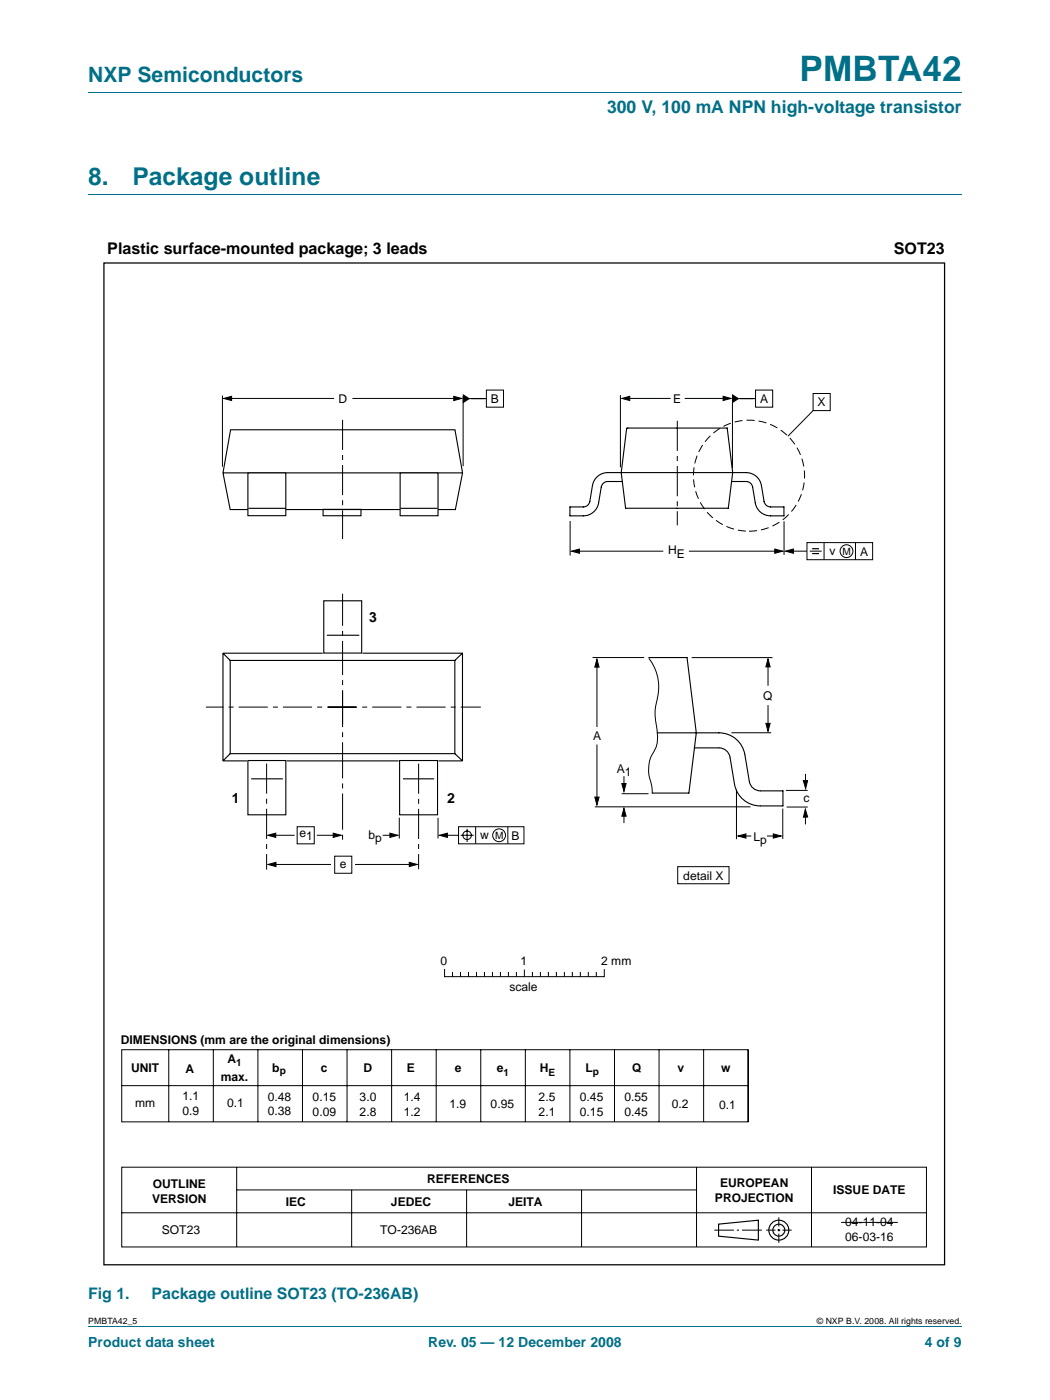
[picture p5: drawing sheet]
<svg xmlns="http://www.w3.org/2000/svg" width="210mm" height="280mm" viewBox="0 0 210 280" stroke-linecap="round" stroke-linejoin="round" font-family="sans-serif">
<path d="M17.6 18.5h174.7M17.6 39h174.7M17.6 265.5h174.7" fill="none" stroke="#007088" stroke-width=".2"/>
<g fill="none" stroke="#000" stroke-width=".2">
<path d="M44.5 79.1v14.3M45.7 79.7h21.1M70.4 79.7h21M92.6 79.2v14.1M93.2 79.8h4M97.2 78h3.5v3.5h-3.5zM124 79v14.5M125 79.7h9.1M136.9 79.7h8.4M146.4 79.6v14.1M147 79.8h4M151 78h3.5v3.5h-3.5z"/>
<path d="M162.5 78.7h3.5v3.5h-3.5zM162.5 82.2l-5 5.1M114 104.2v6.9M115.1 110.3h17.5M137.7 110.3h17.8M156.7 104.3v6.7M157.9 110.3h3.4M161.3 108.6h13.1v3.4h-13.1zM161.9 110.3h2.4M164.7 108.6v3.4M171 108.6v3.4M119.3 132.9v12.6"/>
<path d="M129.7 131.7a9.9 9.9 0 0 1 1.4 9.5 12.4 12.4 0 0 0 .3 5.2 6.2 6.2 0 0 1-1.2 4.9 7.8 7.8 0 0 0 .1 5.9l.1 1.6M138.3 131.6h16.1M153.5 132.6v4.6M119.3 149v11M124.7 155.3v2.6M146.2 146.6h8M147.2 158v9.9M153.5 141.1v4.4M157.1 158.1h4.4M161 154.8v2.5M54.4 167.1h4.5M54.5 173h11.7"/>
<path d="M59.4 165.4h3.4v3.4h-3.4zM63.3 167.1h4.1M66.9 171.3h3.4v3.4h-3.4zM71 173h11.6M76.5 167.1h2.2M79.8 163.6v4.2M87.6 163.6v4.2M88.7 167.1h3M91.7 165.4h13v3.4h-13zM92.1 167.1h2.6M93.4 165.8v2.7M95.1 165.4v3.4"/>
<path d="M101.5 165.4v3.4M118.9 161.4h31.1M124.7 162.7v2M135.5 173.4h10.2v3.4h-10.2zM148.4 167.3h1.8M153.3 167.3h1.8M156.5 161.8v6.1M157.3 161.5h4.2M161 162.9v2M88.9 194v1.4h31.9v-1.4M90.5 194.6v.8M92.1 194.6v.8"/>
<path d="M93.7 194.6v.8M95.3 194.6v.8M96.8 194.6v.8M98.4 194.6v.8M100 194.6v.8M101.6 194.6v.8M103.2 194.6v.8M104.8 194.1v1.3M106.4 194.6v.8M108 194.6v.8M109.6 194.6v.8M111.2 194.6v.8"/>
<path d="M112.8 194.6v.8M114.4 194.6v.8M116 194.6v.8M117.6 194.6v.8M119.2 194.6v.8M24.3 210h125.3v14.5h-125.3zM24.4 217.2h125.1M33.7 210v14.5M42.6 210v14.5M51.6 210v14.5M60.5 210v14.5M69.4 210v14.5"/>
<path d="M78.3 210v14.5M87.2 210v14.5M96.1 210v14.5M105 210v14.5M113.9 210v14.5M122.8 210v14.5M131.8 210v14.5M140.7 210v14.5M149.6 210v14.5M24.3 233.5h160.9v16h-160.9zM47.3 233.6v15.9M47.3 238.1h91.9"/>
<path d="M70.3 238.1v11.4M93.3 238.1v11.4M116.3 238.1v11.4M139.2 233.6v15.9M162.2 233.6v15.9M24.3 242.7h160.9M142.8 246.1h3.9M147.3 246.1h.4M148.3 246.1h4M153.2 246.1h1.8M155.4 246.1h.6M155.7 243.6v1.8"/>
<path d="M155.7 245.9v.5M155.7 246.8v1.9M156.4 246.1h1.9"/>
<circle cx="169.2" cy="110.3" r="1.28"/>
<circle cx="93.4" cy="167.1" r=".86"/>
<circle cx="99.8" cy="167.1" r="1.28"/>
</g>
<g fill="none" stroke="#000" stroke-width=".23">
<path d="M143.7 244.9l7.9-.8v4l-7.9-.8z"/>
<circle cx="155.7" cy="246.1" r="1.99"/>
<circle cx="155.7" cy="246.1" r="1.2"/>
</g>
<g fill="#000" stroke="#000" stroke-width=".2">
<path d="M90.7 79.3l1.6 .4-1.6 .4zM144.6 79.3l1.5 .4-1.5 .4zM44.7 79.7l1.6-.4v.8zM92.6 79l1.2 .8-1.2 .7zM124.3 79.7l1.6-.4v.8zM146.4 79l1.2 .8-1.2 .7zM114.3 110.3l1.5-.4v.8zM154.9 109.9l1.6 .4-1.6 .4zM157 110.3l1.6-.5v.9zM119.3 131.9l.5 1.6h-.9zM153.5 131.8l.5 1.6h-.9zM118.9 159.5h.9l-.5 1.6z"/>
<path d="M124.3 156.8h.9l-.5 1.5zM153.1 144.7h.9l-.5 1.6zM160.6 156.2h.8l-.3 1.6zM53.5 167.1l1.6-.4v.8zM53.6 173l1.6-.5v.9zM66.6 166.7l1.6 .4-1.6 .4zM77.9 166.7l1.6 .4-1.6 .4zM81.8 172.5l1.6 .5-1.6 .4zM87.9 167.1l1.5-.4v.8zM124.7 161.7l.5 1.6h-.9zM147.5 167.3l1.6-.5v.9zM154.6 166.8l1.6 .5-1.6 .4z"/>
<path d="M161 161.9l.5 1.6h-.9z"/>
</g>
<path d="M65.6 141.5h30.5M71.2 141.5h-30" fill="none" stroke="#000" stroke-width=".2" stroke-dasharray="5.8 1 1 1" stroke-linecap="butt"/>
<path d="M68.5 144.9v-26.1" fill="none" stroke="#000" stroke-width=".2" stroke-dasharray="6.8 1 1 1" stroke-linecap="butt"/>
<path d="M68.5 138.2v29.9" fill="none" stroke="#000" stroke-width=".2" stroke-dasharray="7.2 1 1 1" stroke-linecap="butt"/>
<path d="M162.4 109.8h1.3M162.4 110.8h1.3" fill="none" stroke="#000" stroke-width=".24"/>
<path d="M20.8 52.6h168v200.5h-168z" fill="none" stroke="#000" stroke-width=".25"/>
<g fill="none" stroke="#000" stroke-width=".22">
<path d="M44.6 94.6h47.8M46.1 86h44.9l1.5 8.6-1.5 7.4h-45l-1.4-7.4zM64.6 101.9h7.6v1.3h-7.6zM44.6 130.7l1.4 1.4M44.6 130.7v21.5M44.6 130.7h19.9M46 132.1h44.9v18.7h-44.9zM64.7 120.2h7.6v10.5h-7.6zM65.3 127.1h6.5M72.5 130.7h20v21.5M92.5 130.7l-1.6 1.4M44.6 152.2h4.8"/>
<path d="M46 150.8l-1.4 1.4M49.6 152.2h7.5v10.8h-7.5zM50.2 155.8h6.3M57.3 152.2h22.4M79.9 152.2h7.6v10.8h-7.6zM80.6 155.8h6.2M87.7 152.2h4.8M90.9 150.8l1.6 1.4"/>
</g>
<circle cx="149.7" cy="95.2" r="11.1" fill="none" stroke="#000" stroke-width=".2" stroke-dasharray="1.6 .8" stroke-linecap="butt"/>
<path d="M68.5 84v23.9M135.4 84.2v20.9M53.3 152.8v21.2M83.7 152.8v21.1" fill="none" stroke="#000" stroke-width=".2" stroke-dasharray="6 1 1 1" stroke-linecap="butt"/>
<path d="M49.6 94.6h7.5v8.6h-7.5z" fill="#fff" stroke="#000" stroke-width=".22"/>
<path d="M49.7 101.7h7.4" fill="none" stroke="#000" stroke-width=".22"/>
<path d="M80 94.6h7.6v8.6h-7.6z" fill="#fff" stroke="#000" stroke-width=".22"/>
<path d="M124.4 96.3h-2.9a1.33 1.33 0 0 0-1.3 1.1l-.5 3.2a3.1 3.1 0 0 1-3.1 2.6h-2.7v-1.8h2.7a1.33 1.33 0 0 0 1.3-1.1l.5-3.2a3.1 3.1 0 0 1 3.1-2.5h27.6a3.1 3.1 0 0 1 3.1 2.5l.5 3.2a1.33 1.33 0 0 0 1.4 1.1h2.6v1.8h-2.6a3.1 3.1 0 0 1-3.1-2.6l-.5-3.2a1.33 1.33 0 0 0-1.4-1.1h-2.9M125.3 85.6h20.1l1.1 9-.9 7.1h-20.5l-.9-7.1zM80 101.7h7.5M129.7 131.6h7.6l1.9 15-1.5 12.1h-7.3M131.4 146.6h12.3a5.2 5.2 0 0 1 5.2 4.4l.9 5.4a2.24 2.24 0 0 0 2.2 1.8h4.5v3h-4.5a5.2 5.2 0 0 1-5.2-4.3l-.9-5.4a2.24 2.24 0 0 0-2.2-1.9h-4.9" fill="none" stroke="#000" stroke-width=".22"/>
<path d="M118.5 131.6h10.2M124.3 158.8h5.3M168.1 244.6h11.4" fill="none" stroke="#000" stroke-width=".2"/>
<text font-size="7" fill="#007088" x="159.9" y="16.2">PMBTA42</text>
<g font-size="4.9" fill="#007088">
<text x="17.6" y="37">8.</text>
<text x="26.5" y="37">Package outline</text>
</g>
<text font-size="4.2" fill="#007088" x="17.6" y="16.4">NXP Semiconductors</text>
<text font-size="3.5" fill="#007088" x="121.4" y="22.6">300 V, 100 mA NPN high-voltage transistor</text>
<g font-size="3.2">
<text x="21.5" y="50.8">Plastic surface-mounted package; 3 leads</text>
<text x="178.7" y="50.8">SOT23</text>
</g>
<g font-size="3.2" fill="#007088">
<text x="17.6" y="259.8">Fig 1.</text>
<text x="30.3" y="259.8">Package outline SOT23 (TO-236AB)</text>
</g>
<g font-size="2.8">
<text x="73.8" y="124.5">3</text>
<text x="46.3" y="160.7">1</text>
<text x="89.4" y="160.7">2</text>
</g>
<g font-size="2.8" fill="#007088">
<text x="17.6" y="269.5">Product data sheet</text>
<text x="85.6" y="269.5">Rev. 05 — 12 December 2008</text>
<text x="184.9" y="269.5">4 of 9</text>
</g>
<g font-size="2.4">
<text x="67.7" y="80.6">D</text>
<text x="98.1" y="80.6">B</text>
<text x="134.6" y="80.6">E</text>
<text x="152" y="80.6">A</text>
<text x="163.4" y="81.3">X</text>
<text x="133.6" y="110.9">H</text>
<text x="135.3" y="111.7">E</text>
<text x="165.8" y="111">v</text>
<text x="171.9" y="111.2">A</text>
<text x="152.6" y="140">Q</text>
<text x="118.6" y="148">A</text>
<text x="123.3" y="154.7">A</text>
<text x="124.9" y="155.3">1</text>
<text x="160.6" y="160.5">c</text>
<text x="59.9" y="167.6">e</text>
<text x="73.7" y="167.8">b</text>
<text x="96" y="167.8">w</text>
<text x="61.2" y="168.2">1</text>
<text x="67.9" y="173.7">e</text>
<text x="75" y="168.4">p</text>
<text x="102.2" y="168">B</text>
<text x="150.6" y="168.2">L</text>
<text x="151.9" y="168.8">p</text>
<text x="136.6" y="176">detail X</text>
<text x="88.1" y="193">0</text>
<text x="104" y="193">1</text>
<text x="120.2" y="193">2 mm</text>
<text x="101.9" y="198.4">scale</text>
<text x="24.1" y="208.9">DIMENSIONS (mm are the original dimensions)</text>
<text x="26.2" y="214.5">UNIT</text>
<text x="37.1" y="214.7">A</text>
<text x="45.5" y="212.7">A</text>
<text x="54.4" y="214.5">b</text>
<text x="64.1" y="214.5">c</text>
<text x="72.7" y="214.5">D</text>
<text x="81.3" y="214.5">E</text>
<text x="90.9" y="214.5">e</text>
<text x="99.3" y="214.5">e</text>
<text x="107.9" y="214.5">H</text>
<text x="117.1" y="214.5">L</text>
<text x="126.4" y="214.5">Q</text>
<text x="135.5" y="214.5">v</text>
<text x="144.1" y="214.5">w</text>
<text x="27" y="221.5">mm</text>
<text x="36.5" y="220.1">1.1</text>
<text x="44.1" y="216.2">max.</text>
<text x="45.4" y="221.5">0.1</text>
<text x="53.5" y="220.2">0.48</text>
<text x="62.5" y="220.3">0.15</text>
<text x="71.9" y="220.3">3.0</text>
<text x="80.7" y="220.3">1.4</text>
<text x="89.8" y="221.7">1.9</text>
<text x="98.1" y="221.7">0.95</text>
<text x="107.7" y="220.3">2.5</text>
<text x="115.9" y="220.3">0.45</text>
<text x="124.8" y="220.3">0.55</text>
<text x="134.3" y="221.7">0.2</text>
<text x="143.8" y="221.8">0.1</text>
<text x="36.5" y="223.1">0.9</text>
<text x="53.5" y="223.2">0.38</text>
<text x="62.5" y="223.3">0.09</text>
<text x="71.9" y="223.3">2.8</text>
<text x="80.7" y="223.3">1.2</text>
<text x="107.7" y="223.3">2.1</text>
<text x="115.9" y="223.3">0.15</text>
<text x="124.8" y="223.3">0.45</text>
<text x="30.6" y="237.7">OUTLINE</text>
<text x="85.4" y="236.8">REFERENCES</text>
<text x="143.9" y="237.5">EUROPEAN</text>
<text x="166.6" y="239">ISSUE DATE</text>
<text x="30.4" y="240.7">VERSION</text>
<text x="57.1" y="241.3">IEC</text>
<text x="78.2" y="241.3">JEDEC</text>
<text x="101.6" y="241.3">JEITA</text>
<text x="142.9" y="240.4">PROJECTION</text>
<text x="169" y="245.4">04-11-04</text>
<text x="32.4" y="246.9">SOT23</text>
<text x="76" y="246.9">TO-236AB</text>
<text x="169" y="248.3">06-03-16</text>
</g>
<g font-size="2">
<text x="168.4" y="111">M</text>
<text x="99" y="167.8">M</text>
<text x="47.2" y="213.3">1</text>
<text x="55.9" y="214.9">p</text>
<text x="100.7" y="215.3">1</text>
<text x="109.7" y="215.3">E</text>
<text x="118.5" y="215.1">p</text>
</g>
<g font-size="1.7">
<text x="17.6" y="264.9">PMBTA42_5</text>
<text x="163.3" y="264.9">© NXP B.V. 2008. All rights reserved.</text>
</g>
</svg>
